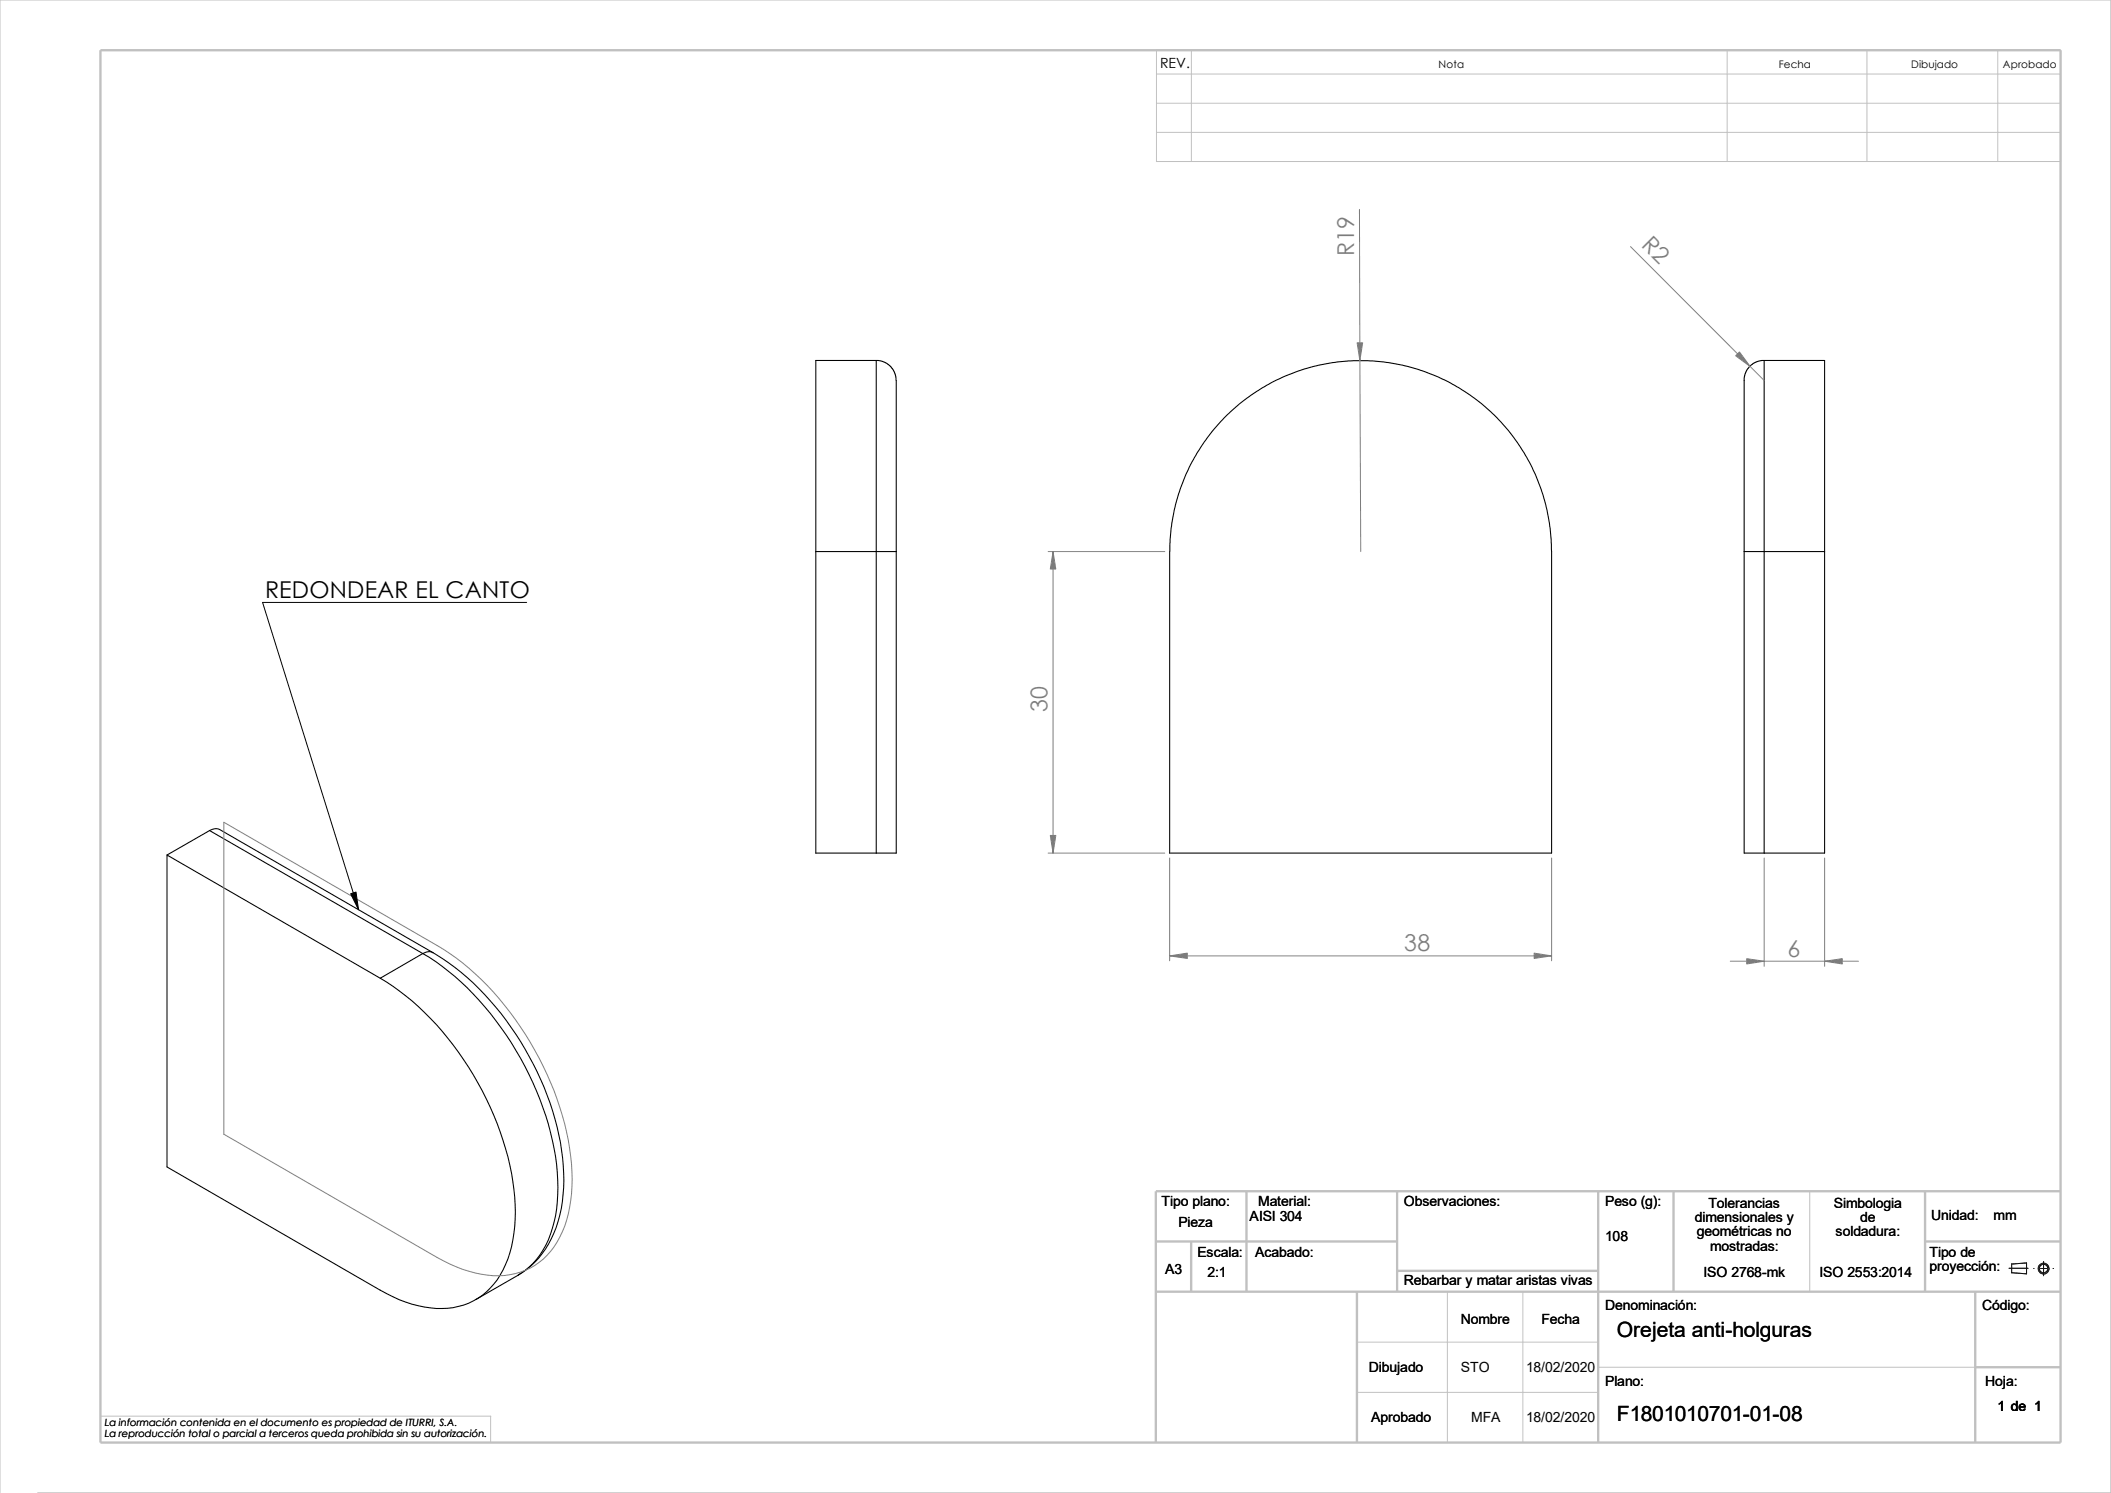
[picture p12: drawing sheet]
<svg xmlns="http://www.w3.org/2000/svg" width="420mm" height="297mm" viewBox="0 0 420 297" stroke-linecap="round" stroke-linejoin="round" font-family="sans-serif">
<g fill="none" stroke="#c0c0c0" stroke-width=".2">
<path d="M230.1 14.7h179.9M230.1 10h179.9v22.1h-179.9zM237 10v22.1M343.6 10v22.1M371.4 10v22.1M397.5 10v22.1M230.1 26.3h179.9M230.1 20.5h179.9M360 237v20M288 257v30M303 257v30M270 267h48"/>
<path d="M270 277h48M318 272h75M0 297v-297h419.9v297h-412.4M20 281.7h77.6v5.3"/>
</g>
<g fill="none" stroke="#c0c0c0" stroke-width=".47">
<path d="M20 10h390v277h-390zM248 237v20M278 237v20M318 237v50M333 237v20M383 237v20M410 237h-180v50M230 247h48M230 257h180M237 247v10M270 257v30M278 252.8h40"/>
<path d="M383 247h27M393 257v30M393 272h17"/>
</g>
<g fill="none" stroke="#191924" stroke-width=".2">
<path d="M399.7 252.3h3.8M400.2 251.5l3-.3v2.2l-3-.2zM404.6 252.3h.1M405.9 252.3h1.3M406.6 251v2.8M408.5 252.3h.1"/>
<circle cx="406.6" cy="252.4" r="1.06"/>
<circle cx="406.6" cy="252.4" r=".86"/>
</g>
<g fill="none" stroke="#000" stroke-width=".21">
<path d="M174.3 71.7l1.4 .2 1.2 .7 .8 1 .6 1.5v34.6M174.3 71.7v38M174.3 71.7h-12v38M351 71.7h12v38M351 71.7l-1.4 .2-1.2 .7-.8 1-.6 1.5v34.6M351 71.7v38M162.3 109.7v60h12M162.3 109.7h12M174.3 109.7h4M174.3 109.7v60M178.3 109.7v60h-4M232.7 109.7a38 38 0 0 1 38-37.9 38 38 0 0 1 38 37.9v60h-76v-60"/>
<path d="M347 109.7h4M347 109.7v60h4M351 109.7h12M351 109.7v60M363 109.7v60h-12M33.2 170.1v62.1l42.4 24.5a22.9 22.9 0 0 0 14.6 3.4 13.9 13.9 0 0 0 10.8-9.7 33.9 33.9 0 0 0 .4-18.6 61.6 61.6 0 0 0-21.9-34.7l-3.9-2.5M33.2 170.1l42.4 24.5M41.7 165.2l-8.5 4.9M41.7 165.2l42.4 24.5M41.7 165.2a2.17 2.17 0 0 1 2-.2l42.4 24.5M84.1 189.7l-8.5 4.9M84.1 189.7a55.4 55.4 0 0 1 19.5 20.9 54 54 0 0 1 7.4 25.7 22.6 22.6 0 0 1-4.3 14.3 14.7 14.7 0 0 1-3.6 3.1l-8.4 4.8"/>
<path d="M86.1 189.5a54 54 0 0 1 20 22.2 50.2 50.2 0 0 1 6 24.6 21.7 21.7 0 0 1-6.5 15.5l-2.5 1.8M86.1 189.5a1.89 1.89 0 0 0-2 .2"/>
</g>
<path d="M270.5 41.7l.2 68M324.4 49.1l26.6 26.6M208.5 109.7h23.2M209.5 109.7v60M44.5 163.6l42.5 24.5a55.7 55.7 0 0 1 20.3 22.4 52.2 52.2 0 0 1 6.5 25.6 21.7 21.7 0 0 1-4.2 12.8 13.9 13.9 0 0 1-13.8 4.6l-1.3-.3a29.4 29.4 0 0 1-7.5-3.1l-42.5-24.5zM208.5 169.7h23.2M232.7 170.7v20.4M308.7 170.7v20.4M351 170.7v21.5M363 170.7v21.5M232.7 190.2h76M344.3 191.2h25.4" fill="none" stroke="#808080" stroke-width=".2"/>
<g fill="#808080" stroke="#808080" stroke-width=".2">
<path d="M209 166.2h1.1l-.6 3.5z"/>
<path d="M232.7 190.2l3.5-.6v1.1z"/>
<path d="M305.2 189.6l3.5 .6-3.5 .5z"/>
<path d="M209.5 109.7l.6 3.5h-1.1z"/>
<path d="M270 68.2h1.1l-.5 3.5z"/>
<path d="M347.5 190.7l3.5 .5-3.5 .6z"/>
<path d="M363 191.2l3.5-.5v1.1z"/>
<path d="M346.1 70l2.1 2.9-2.9-2.1z"/>
</g>
<path d="M104.8 119.8h-52.6l19.1 61.2" fill="none" stroke="#000" stroke-width=".2"/>
<path d="M69.8 177.8l1-.3 .5 3.5z" fill="#000" stroke="#000" stroke-width=".2"/>
<g font-size="4.6" fill="#808080">
<text x="269.4" y="51" transform="rotate(-90 269.4 51)">R19</text>
<text x="326.4" y="48.9" transform="rotate(45 326.4 48.9)">R2</text>
<text x="208.4" y="141.6" transform="rotate(-90 208.4 141.6)">30</text>
<text x="279.4" y="189.2">38</text>
<text x="355.6" y="190.3">6</text>
</g>
<text font-size="4.6" x="52.7" y="118.9">REDONDEAR EL CANTO</text>
<g font-size="4.2">
<text x="321.7" y="265.9">Orejeta anti-holguras</text>
<text x="321.7" y="282.8">F1801010701-01-08</text>
</g>
<g font-size="2.8">
<text x="230.8" y="13.6">REV.</text>
<text x="231.1" y="239.9">Tipo plano:</text>
<text x="250.3" y="239.9">Material:</text>
<text x="279.3" y="239.9">Observaciones:</text>
<text x="319.4" y="239.9">Peso (g):</text>
<text x="234.4" y="244.1">Pieza</text>
<text x="248.6" y="243">AISI 304</text>
<text x="337.2" y="243.2">dimensionales y</text>
<text x="337.6" y="246">geométricas no</text>
<text x="339.9" y="240.3">Tolerancias</text>
<text x="364.8" y="240.2">Simbologia</text>
<text x="365.2" y="245.9">soldadura:</text>
<text x="370.1" y="243">de</text>
<text x="384.2" y="242.7">Unidad:</text>
<text x="396.6" y="242.7">mm</text>
<text x="238.3" y="250">Escala:</text>
<text x="249.7" y="250">Acabado:</text>
<text x="319.4" y="246.9">108</text>
<text x="340.2" y="248.8">mostradas:</text>
<text x="383.9" y="250">Tipo de</text>
<text x="231.8" y="253.4">A3</text>
<text x="240.2" y="254">2:1</text>
<text x="279.3" y="255.7">Rebarbar y matar aristas vivas</text>
<text x="338.9" y="254">ISO 2768-mk</text>
<text x="362" y="254">ISO 2553:2014</text>
<text x="383.9" y="252.8">proyección:</text>
<text x="290.6" y="263.4">Nombre</text>
<text x="306.7" y="263.4">Fecha</text>
<text x="319.4" y="260.6">Denominación:</text>
<text x="394.4" y="260.6">Código:</text>
<text x="272.3" y="273">Dibujado</text>
<text x="290.6" y="273">STO</text>
<text x="303.6" y="273">18/02/2020</text>
<text x="319.4" y="275.8">Plano:</text>
<text x="395" y="275.8">Hoja:</text>
<text x="397.4" y="280.6">1 de 1</text>
<text x="272.8" y="282.8">Aprobado</text>
<text x="292.7" y="282.8">MFA</text>
<text x="303.6" y="282.8">18/02/2020</text>
</g>
<g font-size="2.1">
<text x="286.2" y="13.6">Nota</text>
<text x="353.9" y="13.6">Fecha</text>
<text x="380.2" y="13.6">Dibujado</text>
<text x="398.5" y="13.6">Aprobado</text>
</g>
<g font-size="2">
<text x="20.8" y="285.8">La reproducción total o parcial a terceros queda prohibida sin su autorización.</text>
<text x="20.8" y="283.8">La información contenida en el documento es propiedad de ITURRI, S.A.</text>
</g>
</svg>
